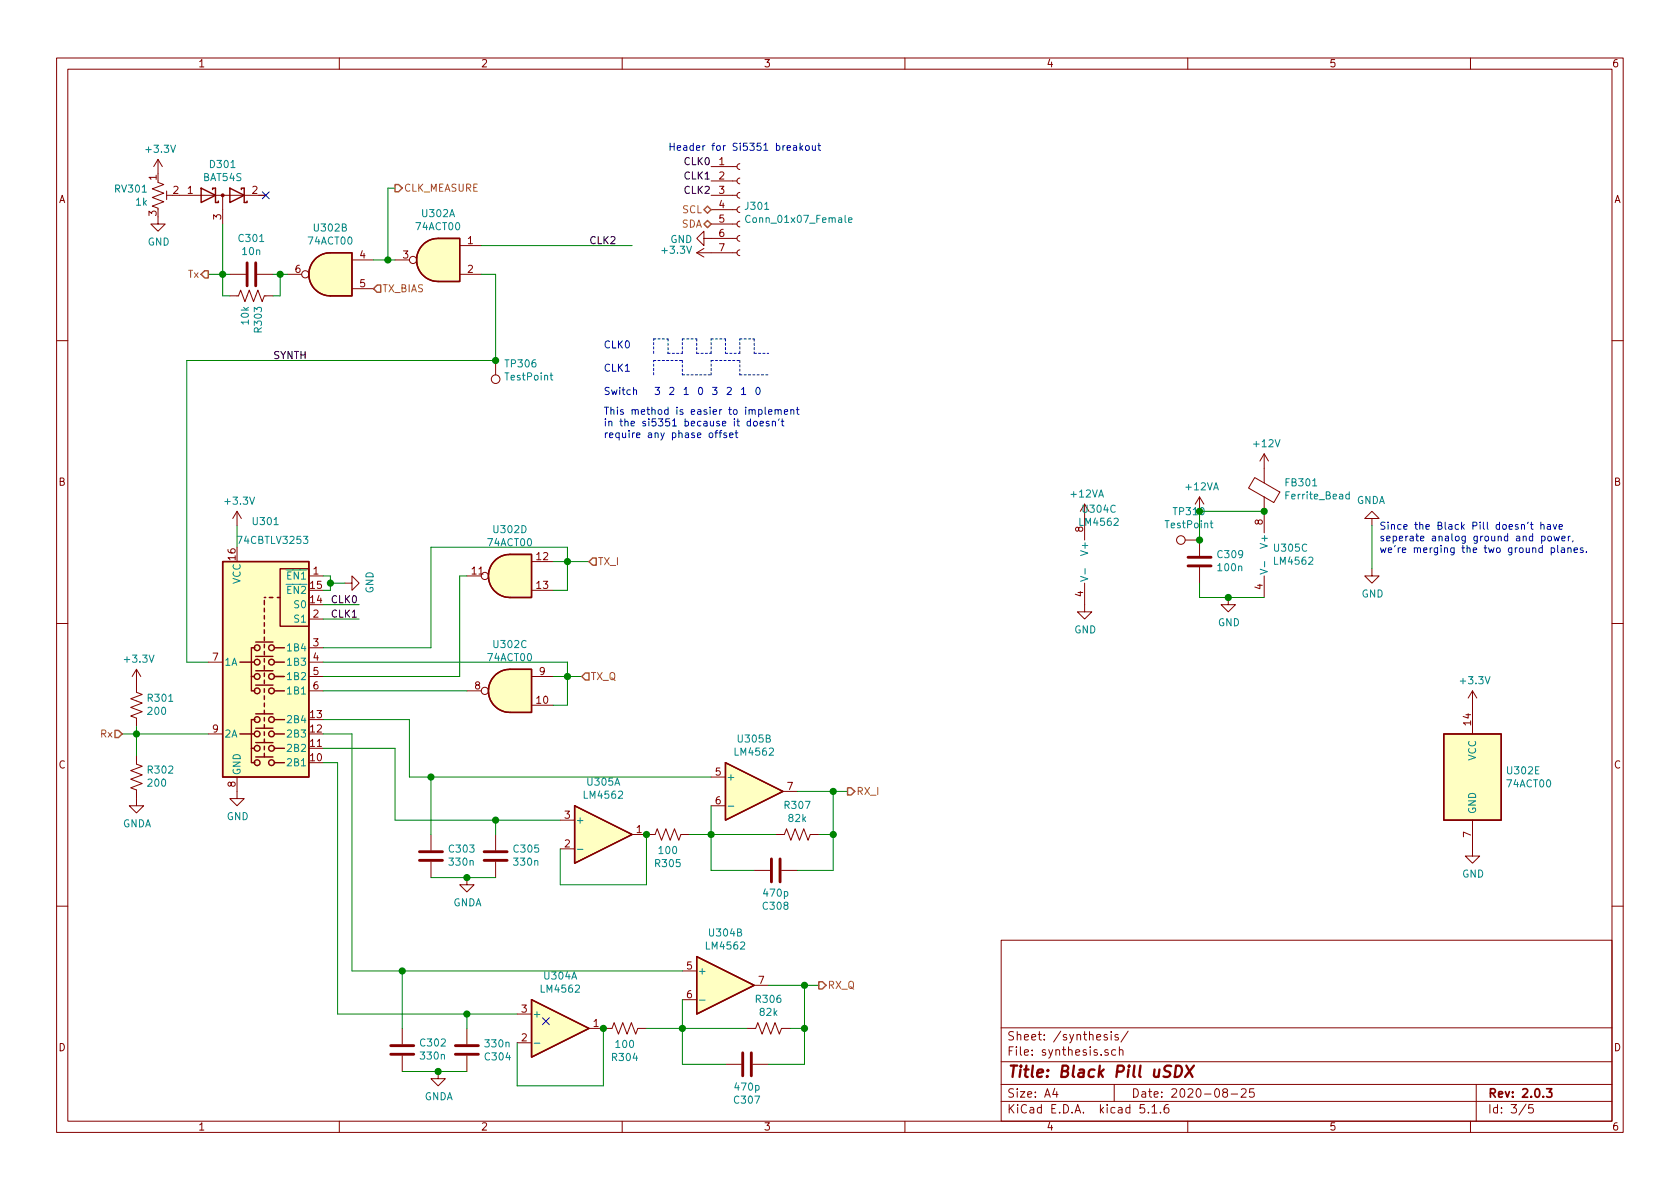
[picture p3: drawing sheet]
EESchema Schematic File Version 4
EELAYER 30 0
EELAYER END
$Descr A4 11693 8268
encoding utf-8
Sheet 3 5
Title "Black Pill uSDX"
Date "2020-08-25"
Rev "2.0.3"
Comp ""
Comment1 ""
Comment2 ""
Comment3 ""
Comment4 ""
$EndDescr
$Comp
L 74xx:74LS00 U?
U 5 1
P 10250 5400
AR Path="/5F32730A" Ref="U?"  Part="5" 
AR Path="/5ED6119E/5F32730A" Ref="U?"  Part="5" 
AR Path="/5F5D026F/5F32730A" Ref="U302"  Part="5" 
F 0 "U302" H 10480 5446 50  0000 L CNN
F 1 "74ACT00" H 10480 5355 50  0000 L CNN
F 2 "Housings_SOIC:SOIC-14_3.9x8.7mm_Pitch1.27mm" H 10250 5400 50  0001 C CNN
F 3 "http://www.ti.com/lit/gpn/sn74ls00" H 10250 5400 50  0001 C CNN
	5    10250 5400
	1    0    0    -1  
$EndComp
$Comp
L Amplifier_Operational:LM4562 U?
U 3 1
P 8900 3850
AR Path="/5ED6119E/5F32731C" Ref="U?"  Part="3" 
AR Path="/5F5D026F/5F32731C" Ref="U305"  Part="3" 
F 0 "U305" H 8858 3896 50  0000 L CNN
F 1 "LM4562" H 8858 3805 50  0000 L CNN
F 2 "Housings_SOIC:SOIC-8_3.9x4.9mm_Pitch1.27mm" H 8900 3850 50  0001 C CNN
F 3 "http://www.ti.com/lit/ds/symlink/lm4562.pdf" H 8900 3850 50  0001 C CNN
	3    8900 3850
	1    0    0    -1  
$EndComp
Text HLabel 850  5100 0    50   Input ~ 0
Rx
$Comp
L Device:R_US R?
U 1 1
P 950 4900
AR Path="/5ED6119E/5F327351" Ref="R?"  Part="1" 
AR Path="/5F5D026F/5F327351" Ref="R301"  Part="1" 
F 0 "R301" H 882 4854 50  0000 R CNN
F 1 "200" H 882 4945 50  0000 R CNN
F 2 "Resistors_SMD:R_0805" V 990 4890 50  0001 C CNN
F 3 "~" H 950 4900 50  0001 C CNN
	1    950  4900
	-1   0    0    1   
$EndComp
Wire Wire Line
	850  5100 950  5100
$Comp
L power:GND #PWR?
U 1 1
P 10250 5900
AR Path="/5ED6119E/5F327370" Ref="#PWR?"  Part="1" 
AR Path="/5F5D026F/5F327370" Ref="#PWR0324"  Part="1" 
F 0 "#PWR0324" H 10250 5650 50  0001 C CNN
F 1 "GND" H 10255 5727 50  0000 C CNN
F 2 "" H 10250 5900 50  0001 C CNN
F 3 "" H 10250 5900 50  0001 C CNN
	1    10250 5900
	1    0    0    -1  
$EndComp
Wire Wire Line
	2250 4200 2500 4200
Wire Wire Line
	2250 4300 2500 4300
Text Label 2300 4200 0    50   ~ 0
CLK0
Text Label 2300 4300 0    50   ~ 0
CLK1
$Comp
L Device:R_US R?
U 1 1
P 5350 7150
AR Path="/5ED6119E/5F3273A0" Ref="R?"  Part="1" 
AR Path="/5F5D026F/5F3273A0" Ref="R306"  Part="1" 
F 0 "R306" V 5145 7150 50  0000 C CNN
F 1 "82k" V 5236 7150 50  0000 C CNN
F 2 "Resistors_SMD:R_0805" V 5390 7140 50  0001 C CNN
F 3 "~" H 5350 7150 50  0001 C CNN
	1    5350 7150
	0    1    1    0   
$EndComp
$Comp
L Device:C C?
U 1 1
P 5200 7400
AR Path="/5ED6119E/5F3273A6" Ref="C?"  Part="1" 
AR Path="/5F5D026F/5F3273A6" Ref="C307"  Part="1" 
F 0 "C307" V 4948 7400 50  0000 C CNN
F 1 "470p" V 5039 7400 50  0000 C CNN
F 2 "Capacitors_SMD:C_0805" H 5238 7250 50  0001 C CNN
F 3 "~" H 5200 7400 50  0001 C CNN
	1    5200 7400
	0    -1   -1   0   
$EndComp
Wire Wire Line
	5050 7400 4750 7400
Wire Wire Line
	5350 7400 5600 7400
Wire Wire Line
	5700 6850 5600 6850
$Comp
L Device:C C?
U 1 1
P 3250 7300
AR Path="/5ED6119E/5F327410" Ref="C?"  Part="1" 
AR Path="/5F5D026F/5F327410" Ref="C304"  Part="1" 
F 0 "C304" H 3135 7254 50  0000 R CNN
F 1 "330n" H 3135 7345 50  0000 R CNN
F 2 "Capacitors_SMD:C_0805" H 3288 7150 50  0001 C CNN
F 3 "~" H 3250 7300 50  0001 C CNN
	1    3250 7300
	-1   0    0    -1  
$EndComp
$Comp
L Device:C C?
U 1 1
P 2800 7300
AR Path="/5ED6119E/5F327416" Ref="C?"  Part="1" 
AR Path="/5F5D026F/5F327416" Ref="C302"  Part="1" 
F 0 "C302" H 2685 7254 50  0000 R CNN
F 1 "330n" H 2685 7345 50  0000 R CNN
F 2 "Capacitors_SMD:C_0805" H 2838 7150 50  0001 C CNN
F 3 "~" H 2800 7300 50  0001 C CNN
	1    2800 7300
	-1   0    0    1   
$EndComp
$Comp
L Device:C C?
U 1 1
P 3450 5950
AR Path="/5ED6119E/5F32741E" Ref="C?"  Part="1" 
AR Path="/5F5D026F/5F32741E" Ref="C305"  Part="1" 
F 0 "C305" H 3335 5904 50  0000 R CNN
F 1 "330n" H 3335 5995 50  0000 R CNN
F 2 "Capacitors_SMD:C_0805" H 3488 5800 50  0001 C CNN
F 3 "~" H 3450 5950 50  0001 C CNN
	1    3450 5950
	-1   0    0    1   
$EndComp
$Comp
L Device:C C?
U 1 1
P 3000 5950
AR Path="/5ED6119E/5F327424" Ref="C?"  Part="1" 
AR Path="/5F5D026F/5F327424" Ref="C303"  Part="1" 
F 0 "C303" H 2885 5904 50  0000 R CNN
F 1 "330n" H 2885 5995 50  0000 R CNN
F 2 "Capacitors_SMD:C_0805" H 3038 5800 50  0001 C CNN
F 3 "~" H 3000 5950 50  0001 C CNN
	1    3000 5950
	-1   0    0    1   
$EndComp
Wire Wire Line
	3450 5700 3450 5800
Wire Wire Line
	3000 5400 3000 5800
Wire Wire Line
	3250 7050 3250 7150
Wire Wire Line
	2800 6750 2800 7150
Connection ~ 3000 5400
Connection ~ 3450 5700
Connection ~ 3250 7050
Connection ~ 2800 6750
$Comp
L uSDX:FST3253 U?
U 1 1
P 1850 4600
AR Path="/5ED6119E/5F3274F2" Ref="U?"  Part="1" 
AR Path="/5F5D026F/5F3274F2" Ref="U301"  Part="1" 
F 0 "U301" H 1850 5581 50  0000 C CNN
F 1 "74CBTLV3253" H 1800 5450 50  0000 C CNN
F 2 "Housings_SOIC:SOIC-16_3.9x9.9mm_Pitch1.27mm" H 2100 3750 50  0001 L CNN
F 3 "http://www.ti.com/lit/gpn/sn74ls00" H 1860 4600 50  0001 C CNN
	1    1850 4600
	-1   0    0    -1  
$EndComp
$Comp
L Device:Ferrite_Bead FB?
U 1 1
P 8800 3400
AR Path="/5ED6119E/5F327517" Ref="FB?"  Part="1" 
AR Path="/5F5D026F/5F327517" Ref="FB301"  Part="1" 
F 0 "FB301" H 8663 3354 50  0000 R CNN
F 1 "Ferrite_Bead" H 8663 3445 50  0000 R CNN
F 2 "Resistors_SMD:R_0805" V 8730 3400 50  0001 C CNN
F 3 "~" H 8800 3400 50  0001 C CNN
	1    8800 3400
	-1   0    0    1   
$EndComp
$Comp
L Device:C C?
U 1 1
P 8350 3900
AR Path="/5ED6119E/5F32751D" Ref="C?"  Part="1" 
AR Path="/5F5D026F/5F32751D" Ref="C309"  Part="1" 
F 0 "C309" H 8235 3854 50  0000 R CNN
F 1 "100n" H 8235 3945 50  0000 R CNN
F 2 "Capacitors_SMD:C_0805" H 8388 3750 50  0001 C CNN
F 3 "~" H 8350 3900 50  0001 C CNN
	1    8350 3900
	-1   0    0    1   
$EndComp
Wire Wire Line
	8350 4050 8350 4150
Wire Wire Line
	8350 3550 8350 3750
Wire Wire Line
	8800 3550 8350 3550
Connection ~ 8800 3550
Connection ~ 950  5100
Wire Wire Line
	950  5050 950  5100
$Comp
L 74xx:74LS00 U?
U 3 1
P 3550 4800
AR Path="/5F327591" Ref="U?"  Part="4" 
AR Path="/5ED6119E/5F327591" Ref="U?"  Part="4" 
AR Path="/5F5D026F/5F327591" Ref="U302"  Part="3" 
F 0 "U302" H 3550 5125 50  0000 C CNN
F 1 "74ACT00" H 3550 5034 50  0000 C CNN
F 2 "Housings_SOIC:SOIC-14_3.9x8.7mm_Pitch1.27mm" H 3550 4800 50  0001 C CNN
F 3 "http://www.ti.com/lit/gpn/sn74ls00" H 3550 4800 50  0001 C CNN
	3    3550 4800
	-1   0    0    -1  
$EndComp
$Comp
L power:GND #PWR?
U 1 1
P 1650 5500
AR Path="/5ED6119E/5F3275DC" Ref="#PWR?"  Part="1" 
AR Path="/5F5D026F/5F3275DC" Ref="#PWR0306"  Part="1" 
F 0 "#PWR0306" H 1650 5250 50  0001 C CNN
F 1 "GND" H 1655 5327 50  0000 C CNN
F 2 "" H 1650 5500 50  0001 C CNN
F 3 "" H 1650 5500 50  0001 C CNN
	1    1650 5500
	1    0    0    -1  
$EndComp
$Comp
L power:GND #PWR?
U 1 1
P 2400 4050
AR Path="/5ED6119E/5F3275E2" Ref="#PWR?"  Part="1" 
AR Path="/5F5D026F/5F3275E2" Ref="#PWR0307"  Part="1" 
F 0 "#PWR0307" H 2400 3800 50  0001 C CNN
F 1 "GND" H 2405 3877 50  0000 C CNN
F 2 "" H 2400 4050 50  0001 C CNN
F 3 "" H 2400 4050 50  0001 C CNN
	1    2400 4050
	0    -1   -1   0   
$EndComp
Wire Wire Line
	2400 4050 2300 4050
Wire Wire Line
	2300 4050 2300 4100
Wire Wire Line
	2300 4100 2250 4100
$Comp
L power:+3.3V #PWR?
U 1 1
P 10250 4900
AR Path="/5ED6119E/5F347400" Ref="#PWR?"  Part="1" 
AR Path="/5F5D026F/5F347400" Ref="#PWR0323"  Part="1" 
F 0 "#PWR0323" H 10250 4750 50  0001 C CNN
F 1 "+3.3V" H 10265 5073 50  0000 C CNN
F 2 "" H 10250 4900 50  0001 C CNN
F 3 "" H 10250 4900 50  0001 C CNN
	1    10250 4900
	1    0    0    -1  
$EndComp
Wire Wire Line
	3950 4700 3850 4700
Wire Wire Line
	3950 4900 3850 4900
Wire Wire Line
	2250 5200 2750 5200
Wire Wire Line
	3950 4600 3950 4700
Connection ~ 3950 4700
$Comp
L 74xx:74LS00 U?
U 4 1
P 3550 4000
AR Path="/5F4A8396" Ref="U?"  Part="4" 
AR Path="/5ED6119E/5F4A8396" Ref="U?"  Part="4" 
AR Path="/5F5D026F/5F4A8396" Ref="U302"  Part="4" 
F 0 "U302" H 3550 4325 50  0000 C CNN
F 1 "74ACT00" H 3550 4234 50  0000 C CNN
F 2 "Housings_SOIC:SOIC-14_3.9x8.7mm_Pitch1.27mm" H 3550 4000 50  0001 C CNN
F 3 "http://www.ti.com/lit/gpn/sn74ls00" H 3550 4000 50  0001 C CNN
	4    3550 4000
	-1   0    0    -1  
$EndComp
Wire Wire Line
	3950 3900 3850 3900
Wire Wire Line
	3950 4100 3850 4100
Wire Wire Line
	3250 4000 3200 4000
Wire Wire Line
	3950 3800 3950 3900
Connection ~ 3950 3900
Wire Wire Line
	2300 4000 2250 4000
Wire Wire Line
	2300 4000 2300 4050
Connection ~ 2300 4050
Wire Wire Line
	1300 4600 1450 4600
$Comp
L Device:R_US R?
U 1 1
P 950 5400
AR Path="/5ED6119E/5F636131" Ref="R?"  Part="1" 
AR Path="/5F5D026F/5F636131" Ref="R302"  Part="1" 
F 0 "R302" H 882 5354 50  0000 R CNN
F 1 "200" H 882 5445 50  0000 R CNN
F 2 "Resistors_SMD:R_0805" V 990 5390 50  0001 C CNN
F 3 "~" H 950 5400 50  0001 C CNN
	1    950  5400
	-1   0    0    1   
$EndComp
$Comp
L power:+12V #PWR0320
U 1 1
P 8800 3250
F 0 "#PWR0320" H 8800 3100 50  0001 C CNN
F 1 "+12V" H 8815 3423 50  0000 C CNN
F 2 "" H 8800 3250 50  0001 C CNN
F 3 "" H 8800 3250 50  0001 C CNN
	1    8800 3250
	1    0    0    -1  
$EndComp
Wire Wire Line
	8350 4150 8550 4150
$Comp
L power:GND #PWR?
U 1 1
P 8550 4150
AR Path="/5ED6119E/5F6628E4" Ref="#PWR?"  Part="1" 
AR Path="/5F5D026F/5F6628E4" Ref="#PWR0317"  Part="1" 
F 0 "#PWR0317" H 8550 3900 50  0001 C CNN
F 1 "GND" H 8555 3977 50  0000 C CNN
F 2 "" H 8550 4150 50  0001 C CNN
F 3 "" H 8550 4150 50  0001 C CNN
	1    8550 4150
	1    0    0    -1  
$EndComp
Connection ~ 8550 4150
Wire Wire Line
	8550 4150 8800 4150
$Comp
L power:GNDA #PWR?
U 1 1
P 950 5550
AR Path="/5ED6119E/5F643F9F" Ref="#PWR?"  Part="1" 
AR Path="/5F5D026F/5F643F9F" Ref="#PWR0302"  Part="1" 
F 0 "#PWR0302" H 950 5300 50  0001 C CNN
F 1 "GNDA" H 955 5377 50  0000 C CNN
F 2 "" H 950 5550 50  0001 C CNN
F 3 "" H 950 5550 50  0001 C CNN
	1    950  5550
	1    0    0    -1  
$EndComp
Wire Wire Line
	3050 7450 3250 7450
Wire Wire Line
	2800 7450 3050 7450
Connection ~ 3050 7450
$Comp
L power:GNDA #PWR?
U 1 1
P 3050 7450
AR Path="/5ED6119E/5F327544" Ref="#PWR?"  Part="1" 
AR Path="/5F5D026F/5F327544" Ref="#PWR0308"  Part="1" 
F 0 "#PWR0308" H 3050 7200 50  0001 C CNN
F 1 "GNDA" H 3055 7277 50  0000 C CNN
F 2 "" H 3050 7450 50  0001 C CNN
F 3 "" H 3050 7450 50  0001 C CNN
	1    3050 7450
	1    0    0    -1  
$EndComp
Wire Wire Line
	3250 6100 3450 6100
Wire Wire Line
	3000 6100 3250 6100
Connection ~ 3250 6100
$Comp
L power:GNDA #PWR?
U 1 1
P 3250 6100
AR Path="/5ED6119E/5F32754C" Ref="#PWR?"  Part="1" 
AR Path="/5F5D026F/5F32754C" Ref="#PWR0309"  Part="1" 
F 0 "#PWR0309" H 3250 5850 50  0001 C CNN
F 1 "GNDA" H 3255 5927 50  0000 C CNN
F 2 "" H 3250 6100 50  0001 C CNN
F 3 "" H 3250 6100 50  0001 C CNN
	1    3250 6100
	1    0    0    -1  
$EndComp
$Comp
L power:GNDA #PWR?
U 1 1
P 9550 3650
AR Path="/5ED6119E/5F327576" Ref="#PWR?"  Part="1" 
AR Path="/5F5D026F/5F327576" Ref="#PWR0321"  Part="1" 
F 0 "#PWR0321" H 9550 3400 50  0001 C CNN
F 1 "GNDA" H 9555 3477 50  0000 C CNN
F 2 "" H 9550 3650 50  0001 C CNN
F 3 "" H 9550 3650 50  0001 C CNN
	1    9550 3650
	-1   0    0    1   
$EndComp
$Comp
L power:GND #PWR?
U 1 1
P 9550 3950
AR Path="/5ED6119E/5F327570" Ref="#PWR?"  Part="1" 
AR Path="/5F5D026F/5F327570" Ref="#PWR0322"  Part="1" 
F 0 "#PWR0322" H 9550 3700 50  0001 C CNN
F 1 "GND" H 9555 3777 50  0000 C CNN
F 2 "" H 9550 3950 50  0001 C CNN
F 3 "" H 9550 3950 50  0001 C CNN
	1    9550 3950
	1    0    0    -1  
$EndComp
Wire Wire Line
	9550 3650 9550 3950
Text Notes 9600 3850 0    50   ~ 0
Since the Black Pill doesn't have \nseperate analog ground and power,\nwe're merging the two ground planes.
Wire Wire Line
	3950 3900 3950 4100
Wire Wire Line
	3950 4700 3950 4900
Text HLabel 4050 4700 2    50   Input ~ 0
TX_Q
Wire Wire Line
	4050 4700 3950 4700
Text HLabel 4100 3900 2    50   Input ~ 0
TX_I
Wire Wire Line
	4100 3900 3950 3900
Text HLabel 5900 5500 2    50   Output ~ 0
RX_I
Text HLabel 5700 6850 2    50   Output ~ 0
RX_Q
Text Label 4100 1700 0    50   ~ 0
CLK2
$Comp
L Connector:Conn_01x07_Female J301
U 1 1
P 5150 1450
F 0 "J301" H 5178 1476 50  0000 L CNN
F 1 "Conn_01x07_Female" H 5178 1385 50  0000 L CNN
F 2 "Pin_Headers:Pin_Header_Straight_1x07_Pitch2.54mm" H 5150 1450 50  0001 C CNN
F 3 "~" H 5150 1450 50  0001 C CNN
	1    5150 1450
	1    0    0    -1  
$EndComp
Text Notes 4650 1050 0    50   ~ 0
Header for Si5351 breakout
Text Label 4950 1150 2    50   ~ 0
CLK0
Text Label 4950 1250 2    50   ~ 0
CLK1
Text Label 4950 1350 2    50   ~ 0
CLK2
$Comp
L power:+3.3V #PWR0319
U 1 1
P 4950 1750
F 0 "#PWR0319" H 4950 1600 50  0001 C CNN
F 1 "+3.3V" V 4965 1878 50  0000 L CNN
F 2 "" H 4950 1750 50  0001 C CNN
F 3 "" H 4950 1750 50  0001 C CNN
	1    4950 1750
	0    -1   -1   0   
$EndComp
$Comp
L power:GND #PWR0318
U 1 1
P 4950 1650
F 0 "#PWR0318" H 4950 1400 50  0001 C CNN
F 1 "GND" V 4955 1522 50  0000 R CNN
F 2 "Pin_Headers:Pin_Header_Straight_1x07_Pitch2.54mm" H 4950 1650 50  0001 C CNN
F 3 "https://learn.adafruit.com/downloads/pdf/adafruit-si5351-clock-generator-breakout.pdf" H 4950 1650 50  0001 C CNN
	1    4950 1650
	0    1    1    0   
$EndComp
Text HLabel 4950 1450 0    50   3State ~ 0
SCL
Text HLabel 4950 1550 0    50   3State ~ 0
SDA
$Comp
L power:+12VA #PWR0316
U 1 1
P 8350 3550
F 0 "#PWR0316" H 8350 3400 50  0001 C CNN
F 1 "+12VA" H 8365 3723 50  0000 C CNN
F 2 "" H 8350 3550 50  0001 C CNN
F 3 "" H 8350 3550 50  0001 C CNN
	1    8350 3550
	1    0    0    -1  
$EndComp
Connection ~ 8350 3550
Wire Wire Line
	950  5100 950  5250
$Comp
L Connector:TestPoint TP310
U 1 1
P 8350 3750
F 0 "TP310" V 8545 3822 50  0000 C CNN
F 1 "TestPoint" V 8454 3822 50  0000 C CNN
F 2 "Measurement_Points:Measurement_Point_Round-SMD-Pad_Small" H 8550 3750 50  0001 C CNN
F 3 "~" H 8550 3750 50  0001 C CNN
	1    8350 3750
	0    -1   -1   0   
$EndComp
Connection ~ 8350 3750
Wire Wire Line
	5600 6850 5600 7150
Wire Wire Line
	2350 5300 2350 7050
Connection ~ 5600 6850
Connection ~ 5600 7150
Wire Wire Line
	5600 7150 5600 7400
Wire Wire Line
	2250 5100 2450 5100
Wire Wire Line
	2250 5000 2850 5000
Wire Wire Line
	2850 5000 2850 5400
$Comp
L Connector:TestPoint TP306
U 1 1
P 3450 2500
F 0 "TP306" H 3392 2526 50  0000 R CNN
F 1 "TestPoint" H 3392 2617 50  0000 R CNN
F 2 "Measurement_Points:Measurement_Point_Round-SMD-Pad_Small" H 3650 2500 50  0001 C CNN
F 3 "~" H 3650 2500 50  0001 C CNN
	1    3450 2500
	-1   0    0    1   
$EndComp
Text HLabel 2750 1300 2    50   Output ~ 0
CLK_MEASURE
Text HLabel 2600 2000 2    50   Input ~ 0
TX_BIAS
Wire Wire Line
	3350 1900 3450 1900
$Comp
L 74xx:74LS00 U?
U 1 1
P 3050 1800
AR Path="/5F32758B" Ref="U?"  Part="1" 
AR Path="/5ED6119E/5F32758B" Ref="U?"  Part="1" 
AR Path="/5F5D026F/5F32758B" Ref="U302"  Part="1" 
F 0 "U302" H 3050 2125 50  0000 C CNN
F 1 "74ACT00" H 3050 2034 50  0000 C CNN
F 2 "Housings_SOIC:SOIC-14_3.9x8.7mm_Pitch1.27mm" H 3050 1800 50  0001 C CNN
F 3 "http://www.ti.com/lit/gpn/sn74ls00" H 3050 1800 50  0001 C CNN
	1    3050 1800
	-1   0    0    -1  
$EndComp
Text HLabel 1450 1900 0    50   Output ~ 0
Tx
$Comp
L 74xx:74LS00 U?
U 2 1
P 2300 1900
AR Path="/5F327304" Ref="U?"  Part="2" 
AR Path="/5ED6119E/5F327304" Ref="U?"  Part="2" 
AR Path="/5F5D026F/5F327304" Ref="U302"  Part="2" 
F 0 "U302" H 2300 2225 50  0000 C CNN
F 1 "74ACT00" H 2300 2134 50  0000 C CNN
F 2 "Housings_SOIC:SOIC-14_3.9x8.7mm_Pitch1.27mm" H 2300 1900 50  0001 C CNN
F 3 "http://www.ti.com/lit/gpn/sn74ls00" H 2300 1900 50  0001 C CNN
	2    2300 1900
	-1   0    0    -1  
$EndComp
Wire Wire Line
	5600 6850 5350 6850
$Comp
L Amplifier_Operational:LM4562 U?
U 1 1
P 4200 5800
AR Path="/5ED6119E/5F327310" Ref="U?"  Part="1" 
AR Path="/5F5D026F/5F327310" Ref="U305"  Part="1" 
F 0 "U305" H 4200 6167 50  0000 C CNN
F 1 "LM4562" H 4200 6076 50  0000 C CNN
F 2 "Housings_SOIC:SOIC-8_3.9x4.9mm_Pitch1.27mm" H 4200 5800 50  0001 C CNN
F 3 "http://www.ti.com/lit/ds/symlink/lm4562.pdf" H 4200 5800 50  0001 C CNN
	1    4200 5800
	1    0    0    -1  
$EndComp
Wire Wire Line
	5500 7150 5600 7150
Wire Wire Line
	4750 7150 5200 7150
Connection ~ 4750 7150
Wire Wire Line
	4750 7150 4750 7400
$Comp
L Device:R_US R?
U 1 1
P 5550 5800
AR Path="/5ED6119E/5F7FB33D" Ref="R?"  Part="1" 
AR Path="/5F5D026F/5F7FB33D" Ref="R307"  Part="1" 
F 0 "R307" V 5345 5800 50  0000 C CNN
F 1 "82k" V 5436 5800 50  0000 C CNN
F 2 "Resistors_SMD:R_0805" V 5590 5790 50  0001 C CNN
F 3 "~" H 5550 5800 50  0001 C CNN
	1    5550 5800
	0    1    1    0   
$EndComp
$Comp
L Device:C C?
U 1 1
P 5400 6050
AR Path="/5ED6119E/5F7FB347" Ref="C?"  Part="1" 
AR Path="/5F5D026F/5F7FB347" Ref="C308"  Part="1" 
F 0 "C308" V 5148 6050 50  0000 C CNN
F 1 "470p" V 5239 6050 50  0000 C CNN
F 2 "Capacitors_SMD:C_0805" H 5438 5900 50  0001 C CNN
F 3 "~" H 5400 6050 50  0001 C CNN
	1    5400 6050
	0    -1   -1   0   
$EndComp
Wire Wire Line
	5250 6050 4950 6050
Wire Wire Line
	5550 6050 5800 6050
Wire Wire Line
	5900 5500 5800 5500
Wire Wire Line
	5800 5500 5800 5800
Connection ~ 5800 5500
Connection ~ 5800 5800
Wire Wire Line
	5800 5800 5800 6050
Wire Wire Line
	5800 5500 5550 5500
$Comp
L Amplifier_Operational:LM4562 U?
U 2 1
P 5250 5500
AR Path="/5ED6119E/5F7FB369" Ref="U?"  Part="1" 
AR Path="/5F5D026F/5F7FB369" Ref="U305"  Part="2" 
F 0 "U305" H 5250 5867 50  0000 C CNN
F 1 "LM4562" H 5250 5776 50  0000 C CNN
F 2 "Housings_SOIC:SOIC-8_3.9x4.9mm_Pitch1.27mm" H 5250 5500 50  0001 C CNN
F 3 "http://www.ti.com/lit/ds/symlink/lm4562.pdf" H 5250 5500 50  0001 C CNN
	2    5250 5500
	1    0    0    -1  
$EndComp
Wire Wire Line
	5700 5800 5800 5800
Wire Wire Line
	4950 5800 5400 5800
Connection ~ 4950 5800
Wire Wire Line
	4950 5800 4950 6050
Wire Wire Line
	4950 5600 4950 5800
$Comp
L Device:R_US R?
U 1 1
P 4650 5800
AR Path="/5ED6119E/5F9F79EF" Ref="R?"  Part="1" 
AR Path="/5F5D026F/5F9F79EF" Ref="R305"  Part="1" 
F 0 "R305" V 4445 5800 50  0000 C CNN
F 1 "100" V 4536 5800 50  0000 C CNN
F 2 "Resistors_SMD:R_0805" V 4690 5790 50  0001 C CNN
F 3 "~" H 4650 5800 50  0001 C CNN
	1    4650 5800
	0    -1   -1   0   
$EndComp
Wire Wire Line
	4800 5800 4950 5800
Wire Wire Line
	4750 6950 4750 7150
$Comp
L Device:R_US R?
U 1 1
P 4350 7150
AR Path="/5ED6119E/5FA2BB48" Ref="R?"  Part="1" 
AR Path="/5F5D026F/5FA2BB48" Ref="R304"  Part="1" 
F 0 "R304" V 4145 7150 50  0000 C CNN
F 1 "100" V 4236 7150 50  0000 C CNN
F 2 "Resistors_SMD:R_0805" V 4390 7140 50  0001 C CNN
F 3 "~" H 4350 7150 50  0001 C CNN
	1    4350 7150
	0    -1   -1   0   
$EndComp
Wire Wire Line
	4500 7150 4750 7150
$Comp
L power:+3.3V #PWR0301
U 1 1
P 950 4750
F 0 "#PWR0301" H 950 4600 50  0001 C CNN
F 1 "+3.3V" H 965 4923 50  0000 C CNN
F 2 "" H 950 4750 50  0001 C CNN
F 3 "" H 950 4750 50  0001 C CNN
	1    950  4750
	1    0    0    -1  
$EndComp
$Comp
L power:+3.3V #PWR0305
U 1 1
P 1650 3650
F 0 "#PWR0305" H 1650 3500 50  0001 C CNN
F 1 "+3.3V" H 1665 3823 50  0000 C CNN
F 2 "" H 1650 3650 50  0001 C CNN
F 3 "" H 1650 3650 50  0001 C CNN
	1    1650 3650
	1    0    0    -1  
$EndComp
Wire Wire Line
	1650 3650 1650 3800
$Comp
L Device:D_Schottky_x2_Serial_AKC D?
U 1 1
P 1550 1350
AR Path="/5ED6119E/5F4F62EE" Ref="D?"  Part="1" 
AR Path="/5F5D026F/5F4F62EE" Ref="D301"  Part="1" 
F 0 "D301" H 1550 1567 50  0000 C CNN
F 1 "BAT54S" H 1550 1476 50  0000 C CNN
F 2 "TO_SOT_Packages_SMD:SOT-23" H 1550 1350 50  0001 C CNN
F 3 "~" H 1550 1350 50  0001 C CNN
	1    1550 1350
	1    0    0    -1  
$EndComp
$Comp
L power:GND #PWR?
U 1 1
P 1100 1500
AR Path="/5ED6119E/5F4F62F4" Ref="#PWR?"  Part="1" 
AR Path="/5F5D026F/5F4F62F4" Ref="#PWR0304"  Part="1" 
F 0 "#PWR0304" H 1100 1250 50  0001 C CNN
F 1 "GND" H 1105 1327 50  0000 C CNN
F 2 "" H 1100 1500 50  0001 C CNN
F 3 "" H 1100 1500 50  0001 C CNN
	1    1100 1500
	1    0    0    -1  
$EndComp
$Comp
L power:+3.3V #PWR?
U 1 1
P 1100 1200
AR Path="/5ED6119E/5F4F62FA" Ref="#PWR?"  Part="1" 
AR Path="/5F5D026F/5F4F62FA" Ref="#PWR0303"  Part="1" 
F 0 "#PWR0303" H 1100 1050 50  0001 C CNN
F 1 "+3.3V" H 1115 1373 50  0000 C CNN
F 2 "" H 1100 1200 50  0001 C CNN
F 3 "" H 1100 1200 50  0001 C CNN
	1    1100 1200
	1    0    0    -1  
$EndComp
Text Notes 4200 2750 0    50   ~ 0
CLK0\n\nCLK1\n\nSwitch
Wire Notes Line
	4550 2450 4550 2350
Wire Notes Line
	4550 2350 4650 2350
Wire Notes Line
	4650 2350 4650 2450
Wire Notes Line
	4650 2450 4750 2450
Wire Notes Line
	4750 2450 4750 2350
Wire Notes Line
	4750 2350 4850 2350
Wire Notes Line
	4850 2350 4850 2450
Wire Notes Line
	4850 2450 4950 2450
Wire Notes Line
	4950 2450 4950 2350
Wire Notes Line
	4950 2350 5050 2350
Wire Notes Line
	4550 2600 4550 2500
Wire Notes Line
	4550 2500 4750 2500
Wire Notes Line
	4750 2500 4750 2600
Wire Notes Line
	4750 2600 4950 2600
Wire Notes Line
	4950 2600 4950 2500
Wire Notes Line
	4950 2500 5150 2500
Wire Notes Line
	5150 2500 5150 2600
Wire Notes Line
	5150 2600 5350 2600
Wire Notes Line
	5050 2350 5050 2450
Wire Notes Line
	5050 2450 5150 2450
Wire Notes Line
	5150 2450 5150 2350
Wire Notes Line
	5150 2350 5250 2350
Wire Notes Line
	5250 2350 5250 2450
Wire Notes Line
	5250 2450 5350 2450
Text Notes 4550 2750 0    50   ~ 0
3
Text Notes 4650 2750 0    50   ~ 0
2
Text Notes 4750 2750 0    50   ~ 0
1
Text Notes 4850 2750 0    50   ~ 0
0
Text Notes 4950 2750 0    50   ~ 0
3
Text Notes 5050 2750 0    50   ~ 0
2
Text Notes 5150 2750 0    50   ~ 0
1
Text Notes 5250 2750 0    50   ~ 0
0
Text Notes 4200 3050 0    50   ~ 0
This method is easier to implement\nin the si5351 because it doesn't \nrequire any phase offset
Wire Wire Line
	2750 1300 2700 1300
Wire Wire Line
	2700 1300 2700 1800
Wire Wire Line
	2700 1800 2750 1800
Wire Wire Line
	2600 1800 2700 1800
Connection ~ 2700 1800
Wire Wire Line
	1450 1900 1550 1900
Wire Wire Line
	1550 1550 1550 1900
Connection ~ 1550 1900
Wire Wire Line
	1550 1900 1600 1900
$Comp
L Device:R_US R?
U 1 1
P 1750 2050
AR Path="/5ED6119E/5F53372C" Ref="R?"  Part="1" 
AR Path="/5F5D026F/5F53372C" Ref="R303"  Part="1" 
F 0 "R303" H 1682 2004 50  0000 R CNN
F 1 "10k" H 1682 2095 50  0000 R CNN
F 2 "Resistors_SMD:R_0805" V 1790 2040 50  0001 C CNN
F 3 "~" H 1750 2050 50  0001 C CNN
	1    1750 2050
	0    -1   -1   0   
$EndComp
$Comp
L Device:C C?
U 1 1
P 1750 1900
AR Path="/5ED6119E/5F6544AE" Ref="C?"  Part="1" 
AR Path="/5F5D026F/5F6544AE" Ref="C301"  Part="1" 
AR Path="/5F6544AE" Ref="C?"  Part="1" 
F 0 "C301" V 1498 1900 50  0000 C CNN
F 1 "10n" V 1589 1900 50  0000 C CNN
F 2 "Capacitors_SMD:C_0805" H 1788 1750 50  0001 C CNN
F 3 "~" H 1750 1900 50  0001 C CNN
	1    1750 1900
	0    1    1    0   
$EndComp
Wire Wire Line
	1550 1900 1550 2050
Wire Wire Line
	1550 2050 1600 2050
Wire Wire Line
	1900 2050 1950 2050
Wire Wire Line
	1950 2050 1950 1900
Wire Wire Line
	1950 1900 2000 1900
Wire Wire Line
	1950 1900 1900 1900
Connection ~ 1950 1900
$Comp
L Device:R_POT_TRIM_US RV301
U 1 1
P 1100 1350
F 0 "RV301" H 1032 1396 50  0000 R CNN
F 1 "1k" H 1032 1305 50  0000 R CNN
F 2 "Potentiometers:Potentiometer_Trimmer_Bourns_3214W" H 1100 1350 50  0001 C CNN
F 3 "https://www.bourns.com/docs/Product-Datasheets/TC33.pdf" H 1100 1350 50  0001 C CNN
	1    1100 1350
	1    0    0    -1  
$EndComp
Wire Wire Line
	3450 2500 3450 1900
Wire Wire Line
	2250 4600 3950 4600
Wire Wire Line
	2250 4800 3250 4800
Wire Wire Line
	2250 4700 3200 4700
Wire Wire Line
	3200 4700 3200 4000
Wire Wire Line
	2250 4500 3000 4500
Wire Wire Line
	3000 4500 3000 3800
Wire Wire Line
	3000 3800 3950 3800
Wire Wire Line
	3450 5700 3900 5700
Wire Wire Line
	3000 5400 4950 5400
Wire Wire Line
	3900 5900 3900 6150
Wire Wire Line
	3900 6150 4500 6150
Wire Wire Line
	4500 6150 4500 5800
Connection ~ 4500 5800
$Comp
L Amplifier_Operational:LM4562 U?
U 1 1
P 3900 7150
AR Path="/5ED6119E/5F5E280C" Ref="U?"  Part="1" 
AR Path="/5F5D026F/5F5E280C" Ref="U304"  Part="1" 
F 0 "U304" H 3900 7517 50  0000 C CNN
F 1 "LM4562" H 3900 7426 50  0000 C CNN
F 2 "Housings_SOIC:SOIC-8_3.9x4.9mm_Pitch1.27mm" H 3900 7150 50  0001 C CNN
F 3 "https://www.ti.com/lit/ds/snas326k/snas326k.pdf" H 3900 7150 50  0001 C CNN
	1    3900 7150
	1    0    0    -1  
$EndComp
Wire Wire Line
	3250 7050 3600 7050
Wire Wire Line
	3600 7250 3600 7550
Wire Wire Line
	3600 7550 4200 7550
Wire Wire Line
	4200 7550 4200 7150
Connection ~ 4200 7150
$Comp
L Amplifier_Operational:LM4562 U?
U 2 1
P 5050 6850
AR Path="/5ED6119E/5F5F1B99" Ref="U?"  Part="1" 
AR Path="/5F5D026F/5F5F1B99" Ref="U304"  Part="2" 
F 0 "U304" H 5050 7217 50  0000 C CNN
F 1 "LM4562" H 5050 7126 50  0000 C CNN
F 2 "Housings_SOIC:SOIC-8_3.9x4.9mm_Pitch1.27mm" H 5050 6850 50  0001 C CNN
F 3 "https://www.ti.com/lit/ds/snas326k/snas326k.pdf" H 5050 6850 50  0001 C CNN
	2    5050 6850
	1    0    0    -1  
$EndComp
Wire Wire Line
	2800 6750 4750 6750
$Comp
L Amplifier_Operational:LM4562 U?
U 3 1
P 7650 3900
AR Path="/5ED6119E/5F5FC118" Ref="U?"  Part="1" 
AR Path="/5F5D026F/5F5FC118" Ref="U304"  Part="3" 
F 0 "U304" H 7650 4267 50  0000 C CNN
F 1 "LM4562" H 7650 4176 50  0000 C CNN
F 2 "Housings_SOIC:SOIC-8_3.9x4.9mm_Pitch1.27mm" H 7650 3900 50  0001 C CNN
F 3 "https://www.ti.com/lit/ds/snas326k/snas326k.pdf" H 7650 3900 50  0001 C CNN
	3    7650 3900
	1    0    0    -1  
$EndComp
$Comp
L power:+12VA #PWR0314
U 1 1
P 7550 3600
F 0 "#PWR0314" H 7550 3450 50  0001 C CNN
F 1 "+12VA" H 7565 3773 50  0000 C CNN
F 2 "" H 7550 3600 50  0001 C CNN
F 3 "" H 7550 3600 50  0001 C CNN
	1    7550 3600
	1    0    0    -1  
$EndComp
$Comp
L power:GND #PWR?
U 1 1
P 7550 4200
AR Path="/5ED6119E/5F5FEDEE" Ref="#PWR?"  Part="1" 
AR Path="/5F5D026F/5F5FEDEE" Ref="#PWR0315"  Part="1" 
F 0 "#PWR0315" H 7550 3950 50  0001 C CNN
F 1 "GND" H 7555 4027 50  0000 C CNN
F 2 "" H 7550 4200 50  0001 C CNN
F 3 "" H 7550 4200 50  0001 C CNN
	1    7550 4200
	1    0    0    -1  
$EndComp
Wire Wire Line
	1300 2500 3450 2500
Wire Wire Line
	1300 2500 1300 4600
Connection ~ 3450 2500
Wire Wire Line
	2850 5400 3000 5400
Text Label 1900 2500 0    50   ~ 0
SYNTH
Wire Wire Line
	3350 1700 4400 1700
Wire Wire Line
	950  5100 1450 5100
Wire Wire Line
	2750 5200 2750 5700
Wire Wire Line
	2750 5700 3450 5700
Wire Wire Line
	2450 6750 2800 6750
Wire Wire Line
	2450 5100 2450 6750
Wire Wire Line
	2350 7050 3250 7050
Wire Wire Line
	2250 5300 2350 5300
NoConn ~ 1850 1350
NoConn ~ 3800 7100
$EndSCHEMATC
